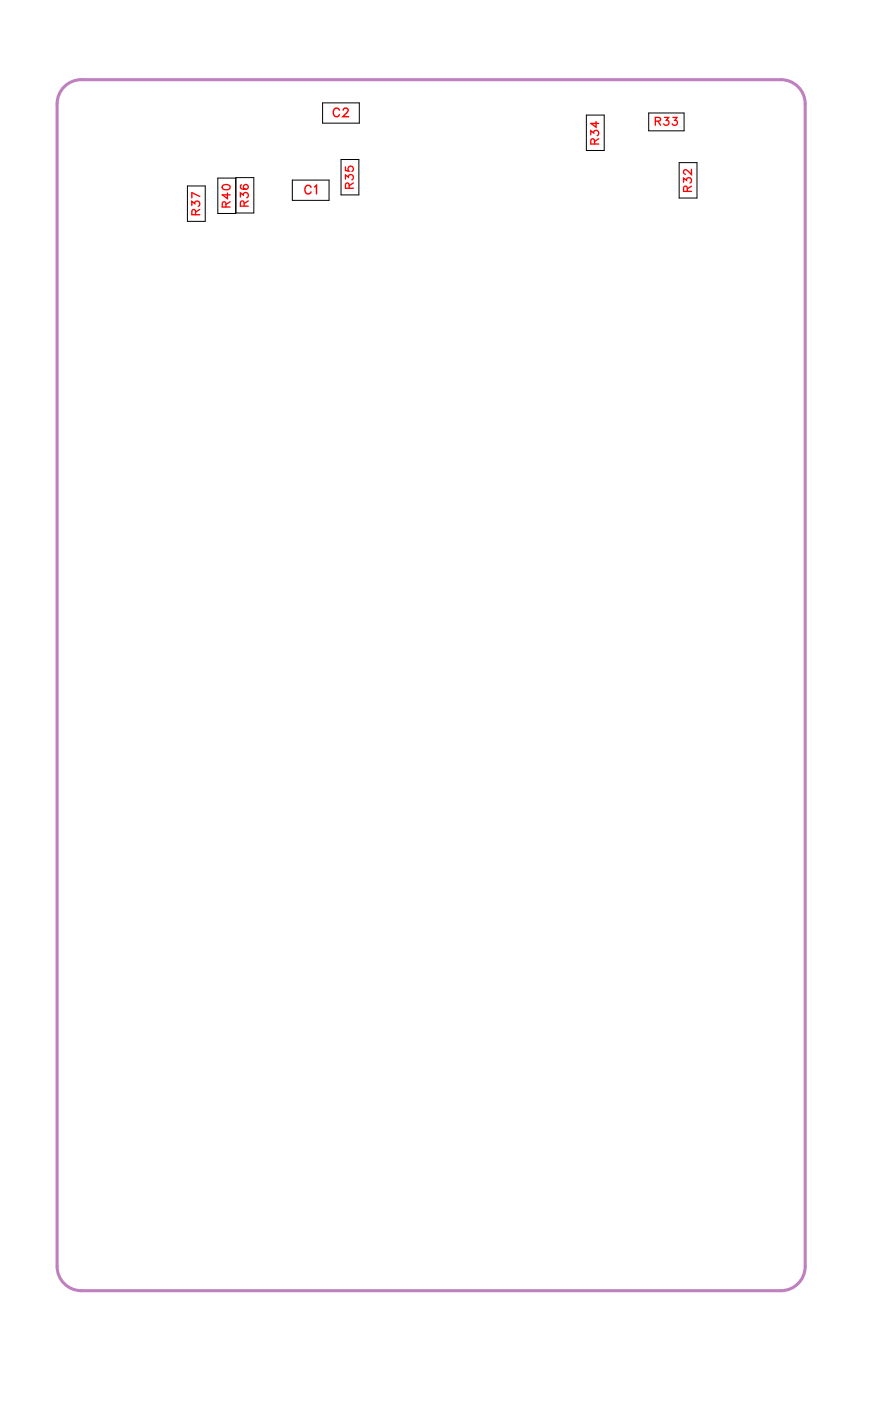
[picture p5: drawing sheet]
<svg xmlns="http://www.w3.org/2000/svg" width="73mm" height="116mm" viewBox="0 0 73 116" stroke-linecap="round" stroke-linejoin="round" font-family="sans-serif">
<path d="M5.3 7.2l.4-.3 .5-.2 .5-.1h57.8a2 2 0 0 1 2 2v96a2 2 0 0 1-2 2h-57.8a2 2 0 0 1-2-2v-96l.1-.6 .2-.4z" fill="none" stroke="#bf80bf" stroke-width=".25"/>
<path d="M15.5 15.4h1.5v2.9h-1.5zM18 14.7h1.5v2.9h-1.5zM19.5 14.7h1.5v2.9h-1.5zM24.1 14.9h3.1v1.6h-3.1zM26.6 8.5h3.1v1.7h-3.1zM28.2 13.2h1.4v2.9h-1.4zM48.4 9.5h1.5v2.9h-1.5zM53.6 9.3h2.9v1.5h-2.9zM56.1 13.4h1.5v3h-1.5z" fill="none" stroke="#000" stroke-width=".08"/>
<path d="M25.7 15.5a.26 .26 0 0 0-.3-.2 .26 .26 0 0 0-.2 .3v.1a.26 .26 0 0 0 .2 .3 .26 .26 0 0 0 .3-.2M26 15.4l.1-.1v.7M28 9.1a.26 .26 0 0 0-.3-.2 .26 .26 0 0 0-.2 .3v.2a.26 .26 0 0 0 .2 .2 .26 .26 0 0 0 .3-.1M28.4 9.1l.1-.2h.1l.2 .2-.1 .2-.4 .3h.5" fill="none" stroke="#f00" stroke-width=".12"/>
<g fill="none" stroke="#f00" stroke-width=".11">
<path d="M15.8 17v-.4l.3 .2a.22 .22 0 0 1 .3-.1 .22 .22 0 0 1 0 .3M16.2 17.7l-.1-.3-.2-.1-.1 .4h.7M16.5 17.3l-.3 .2M16.5 16.2l-.7-.3v.4M18.4 15.3a.32 .32 0 0 1 .4-.1 .32 .32 0 0 1 .2 .4 .32 .32 0 0 1-.4 .1 .32 .32 0 0 1-.2-.4zM18.7 17.1l-.1-.4h-.2v.4h.6M18.8 15.9v.5l-.4-.3h.6M19 16.7l-.3 .2M19.9 16.3v-.4l.2 .2a.22 .22 0 0 1 .4-.1 .22 .22 0 0 1-.1 .3M20 15.3h-.1a.32 .32 0 0 0 .2 .4 .32 .32 0 0 0 .4-.3 .2 .2 0 0 0-.2-.2 .2 .2 0 0 0-.2 .2 .2 .2 0 0 0 .2 .2M20.2 17l-.1-.3-.2-.1v.4h.6M20.5 16.6l-.3 .2"/>
<path d="M28.5 14.8v-.4l.3 .2a.22 .22 0 0 1 .3-.1 .22 .22 0 0 1 0 .4M28.5 13.8v.3h.3a.23 .23 0 0 1 0-.3 .23 .23 0 0 1 .4 0 .23 .23 0 0 1-.1 .4M28.8 15.5v-.3l-.2-.1-.1 .4h.7M29.2 15.1l-.4 .2M48.8 11.1v-.3l.3 .2a.22 .22 0 0 1 .3-.2 .22 .22 0 0 1-.1 .4M49.1 11.9v-.4h-.2l-.1 .4h.7M49.2 10v.5l-.4-.3h.7M49.5 11.5l-.4 .2M54.1 10h.4v-.2l-.4-.1v.6M54.4 10l.2 .3M54.9 9.7h.3l-.2 .2a.22 .22 0 0 1 .2 .4 .22 .22 0 0 1-.4-.1M55.6 9.7h.3l-.2 .2a.22 .22 0 0 1 .2 .4 .22 .22 0 0 1-.4-.1"/>
<path d="M56.5 15v-.3l.2 .2a.22 .22 0 0 1 .4-.2 .22 .22 0 0 1-.1 .4M56.8 15.8l-.1-.4h-.2v.4h.6M57.1 14v.4l-.5-.4-.1 .3 .1 .1M57.1 15.4l-.3 .2"/>
</g>
<g font-size="1.2" fill="#fff">
<text x="27.5" y="9.9">C2</text>
<text x="25.1" y="16.3">C1</text>
</g>
<g font-size="1.1" fill="#fff">
<text x="49.7" y="11.9" transform="rotate(-90 49.7 11.9)">R34</text>
<text x="54.1" y="10.6">R33</text>
<text x="16.8" y="17.8" transform="rotate(-90 16.8 17.8)">R37</text>
<text x="19.3" y="17.2" transform="rotate(-90 19.3 17.2)">R40</text>
<text x="20.8" y="17.1" transform="rotate(-90 20.8 17.1)">R36</text>
<text x="29.5" y="15.6" transform="rotate(-90 29.5 15.6)">R35</text>
<text x="57.4" y="15.9" transform="rotate(-90 57.4 15.9)">R32</text>
</g>
</svg>
